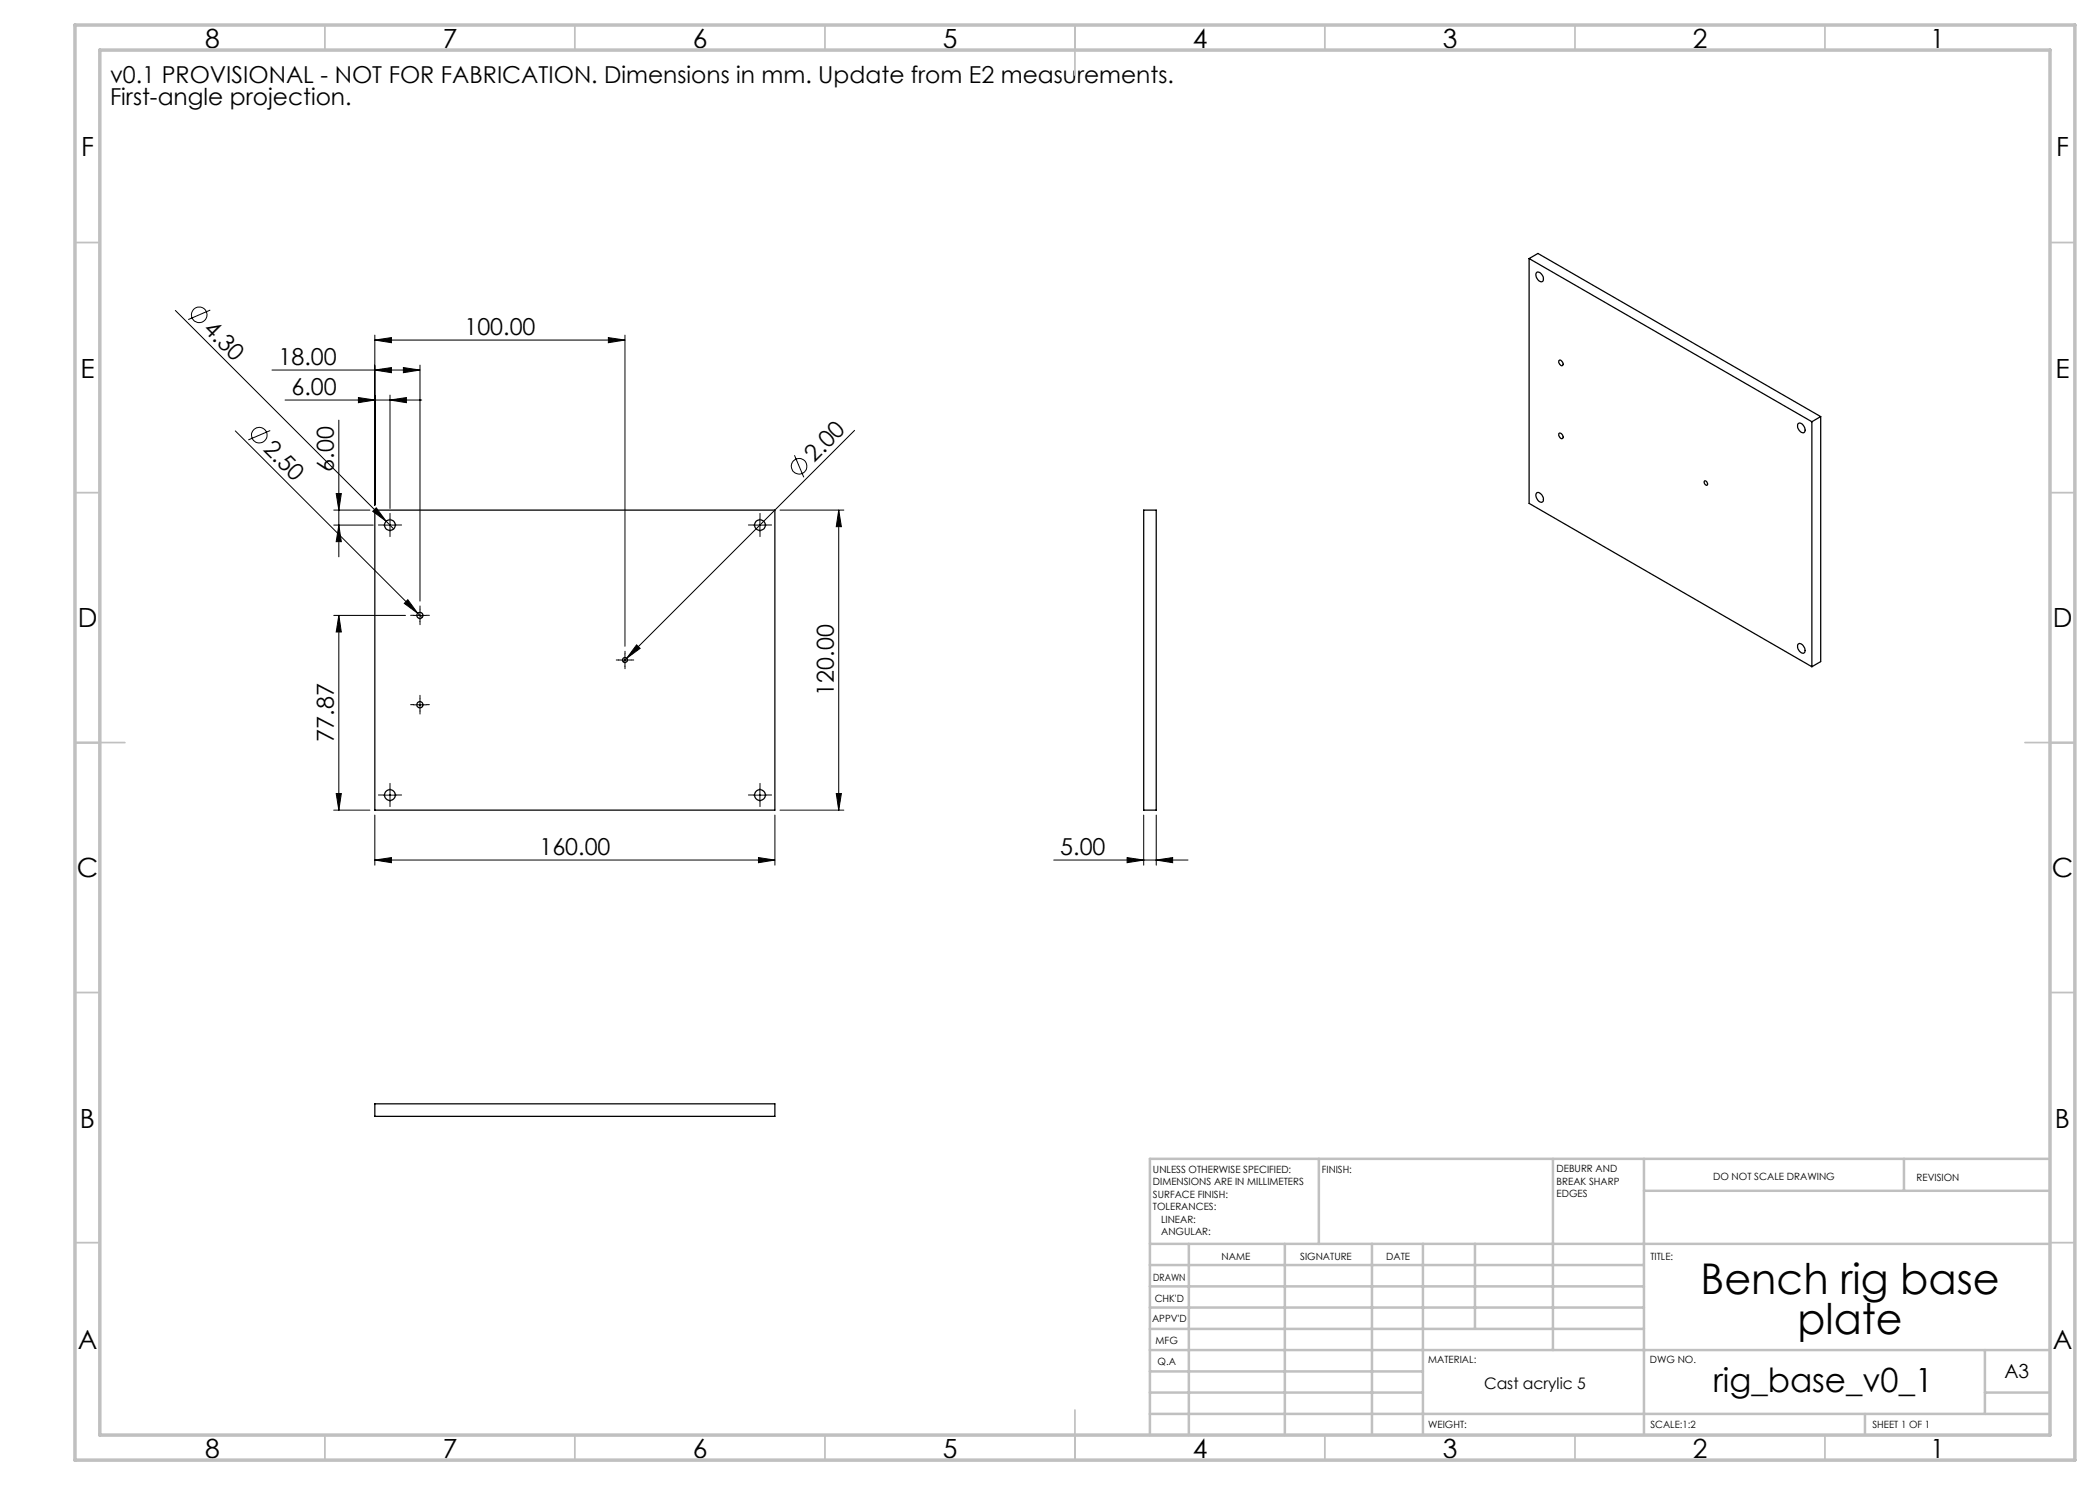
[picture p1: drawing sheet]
<svg xmlns="http://www.w3.org/2000/svg" width="420mm" height="297mm" viewBox="0 0 420 297" stroke-linecap="round" stroke-linejoin="round" font-family="sans-serif">
<g fill="none" stroke="#000" stroke-width=".2">
<path d="M35.1 62.1l42.1 42.1M42.1 62l-4.5 1.9M54.4 74h29.6M71.7 79.5l3.3 .5-3.3 .5zM75 68l3.3-.5v1zM75 74l3.3-.5v1zM75 67v34M75 68h50M78 79v22.7M80.7 73.5l3.3 .5-3.3 .5zM84 73v47.2M121.7 67.5l3.3 .5-3.3 .5z"/>
<path d="M125 67v62.3M47.1 86.2l37.3 37.3M54 86.1l-4.3 1.9M57 80h27.3M67.2 98.7h1.1l-.5 3.3zM67.8 84v27.4M78 80l3.3-.5v1zM158.9 91l1.9 4.5M170.9 86.1l-45.6 45.6M66.7 105h7.9M66.7 102h7.3M67.8 105l.5 3.3h-1.1z"/>
<path d="M74.5 102.3l.7-.7 2 2.6zM76.7 105h2.5M77.2 104.2l1.5 1.6M78 103.8v2.5M81.6 119.9l1.9 2.8-2.6-2zM150.7 105h2.5M152 103.8v2.5M156 102h12.8M167.7 102l.6 3.3h-1zM167.7 102v60M66.7 123.1h14.4M67.8 123.1v38.9"/>
<path d="M67.8 123.1l.5 3.3h-1.1zM82.7 123.1h2.5M84 121.8v2.5M84 139.7v2.5M123.7 132h2.5M125 130.8v2.5M125.3 131.7l-.7 .7M127.3 129l.7 .7-2.7 2zM67.2 158.7h1.1l-.5 3.3zM76.7 159h2.5M78 157.8v2.5M82.7 141h2.5"/>
<path d="M150.7 159h2.5M152 157.8v2.5M167.3 158.7h1l-.6 3.3zM66.7 162h7.3M75 172l3.3-.5v1zM75 163v10M75 172h80M151.7 171.5l3.3 .5-3.3 .5zM155 163v10M156 162h12.8M210.7 172h26.9M225.4 171.5l3.3 .5-3.3 .5z"/>
<path d="M228.7 163v10M231.2 172l3.3-.5v1zM231.2 163v10"/>
<circle cx="39.8" cy="63" r="1.56"/>
<circle cx="51.9" cy="87" r="1.55"/>
<circle cx="159.8" cy="93.2" r="1.57"/>
</g>
<g fill="none" stroke="#000" stroke-width=".2" stroke-dasharray="15.2 1.3 1.3 1.3">
<path d="M76.8 105h-1.1M78 103.8v-1.1M78 106.3v1M79.3 105h1M150.7 105h-1M152 103.8v-1.1M152 106.3v1M153.2 105h1.1M82.7 123.1h-.6M84 139.7v-.6M84 121.8v-.6M84 124.3v.6"/>
<path d="M85.2 123.1h.7M123.8 132h-.5M125 130.8v-.5M125 133.3v.4M126.2 132h.5M76.8 159h-1.1M78 157.8v-1.1M79.3 159h1M82.7 140.9h-.6M84 142.2v.6M85.2 140.9h.7M150.7 159h-1"/>
<path d="M152 157.8v-1.1M153.2 159h1.1M78 160.3v1M152 160.3v1"/>
</g>
<g fill="none" stroke="#c0c0c0" stroke-width=".35">
<path d="M65 5v5M115 5v5M165 5v5M215 5v10M265 5v5M315 5v5M365 5v5M15 48.5h5M410 48.5h5M15 98.5h5M410 98.5h5M15 148.5h10"/>
<path d="M405 148.5h10M15 198.5h5M410 198.5h5M15 248.5h5M410 248.5h5M65 287v5M115 287v5M165 287v5M215 282v10M265 287v5M315 287v5M365 287v5"/>
</g>
<g fill="none" stroke="#c0c0c0" stroke-width=".5">
<path d="M263.8 231.8v17M310.6 231.8v38.2M328.8 231.8v55.2M328.8 238.2h81.2M380.8 231.8v6.4M410 231.8h-180v55.2M230 248.8h180M230 257.3h98.8M230 253h98.8M237.8 248.8v38.2M257 248.8v38.2M274.4 248.8v38.2"/>
<path d="M284.6 248.8v38.2M295 248.8v17M230 265.8h98.8M230 261.5h98.8M230 278.5h54.6M230 274.3h54.6M230 270h180M397 278.5h13M397 270v12.8M230 282.8h180M373 282.8v4.2"/>
</g>
<path d="M15 5h400v287h-400zM20 10h390v277h-390z" fill="none" stroke="#c0c0c0" stroke-width=".7"/>
<g fill="#000">
<path d="M74.5 102.3l.7-.7 2 2.6zM81.6 119.9l1.9 2.8-2.6-2zM127.3 129l.7 .7-2.7 2z"/>
<path d="M121.7 67.5l3.3 .5-3.3 .5zM75 68l3.3-.5v1zM80.7 73.5l3.3 .5-3.3 .5zM75 74l3.3-.5v1zM78 80l3.3-.5v1zM71.7 79.5l3.3 .5-3.3 .5z"/>
<path d="M67.8 123.1l.5 3.3h-1.1zM67.2 158.7h1.1l-.5 3.3z"/>
<path d="M75 172l3.3-.5v1zM151.7 171.5l3.3 .5-3.3 .5zM225.4 171.5l3.3 .5-3.3 .5zM231.2 172l3.3-.5v1z"/>
<path d="M167.3 158.7h1l-.6 3.3zM167.7 102l.6 3.3h-1zM67.8 105l.5 3.3h-1.1zM67.2 98.7h1.1l-.5 3.3z"/>
</g>
<g fill="none" stroke="#000" stroke-width=".25">
<path d="M305.8 51.7l56.6 32.6M305.8 51.7v49l56.6 32.6M305.8 51.7l1.8-1 56.5 32.6M307.3 54.6a.92 .92 0 0 1 1.3 .7l.1 .3a.6 .6 0 0 1-.4 .8 .6 .6 0 0 1-.7-.5l-.4-.7zM311.9 72.1a.64 .64 0 0 1 .6 .3 .64 .64 0 0 1-.1 .8 .8 .8 0 0 1-.5-1.1zM307.4 98.5a1.25 1.25 0 0 1 1.1 1.9 1.23 1.23 0 0 1-1.1-1.9zM311.7 86.7a.63 .63 0 0 1 .8 .2 .63 .63 0 0 1 .1 .7 .63 .63 0 0 1-.7-.1 .63 .63 0 0 1-.2-.8zM340.9 96.2a.54 .54 0 0 1 .5 .3 .54 .54 0 0 1-.1 .6l-.4-.3-.1-.4zM359.6 84.8a.92 .92 0 0 1 1.3 .7l.1 .3a.53 .53 0 0 1-.2 .7 .53 .53 0 0 1-.7-.2l-.5-.6zM362.4 84.3v49M364.1 83.3v49l-1.7 1M364.1 83.3l-1.7 1"/>
<path d="M75 102h80v60h-80zM228.7 102h2.5v60h-2.5zM359.6 128.9a.92 .92 0 0 1 1.3 .7l.1 .3a.53 .53 0 0 1-.2 .7 .53 .53 0 0 1-.7-.2l-.5-.7zM75 220.8h80v2.5h-80z"/>
<circle cx="78" cy="105" r="1.07"/>
<circle cx="152" cy="105" r="1.07"/>
<circle cx="84" cy="123.1" r=".61"/>
<circle cx="125" cy="132" r=".5"/>
<circle cx="78" cy="159" r="1.08"/>
<circle cx="84" cy="140.9" r=".62"/>
<circle cx="152" cy="159" r="1.08"/>
</g>
<g font-size="8.5">
<text x="340.1" y="258.8">Bench rig base</text>
<text x="359.5" y="266.9">plate</text>
</g>
<text font-size="6.7" x="342.6" y="278.4">rig_base_v0_1</text>
<g font-size="5.3">
<text x="41" y="9.5">8</text>
<text x="88.5" y="9.5">7</text>
<text x="138.5" y="9.5">6</text>
<text x="188.5" y="9.5">5</text>
<text x="238.5" y="9.5">4</text>
<text x="288.5" y="9.5">3</text>
<text x="338.5" y="9.5">2</text>
<text x="386" y="9.5">1</text>
<text x="16.2" y="31.3">F</text>
<text x="411.2" y="31.3">F</text>
<text x="16.1" y="75.5">E</text>
<text x="411.1" y="75.5">E</text>
<text x="15.5" y="125.5">D</text>
<text x="410.5" y="125.5">D</text>
<text x="15.4" y="175.5">C</text>
<text x="410.4" y="175.5">C</text>
<text x="16" y="225.5">B</text>
<text x="411" y="225.5">B</text>
<text x="15.5" y="269.8">A</text>
<text x="410.5" y="269.8">A</text>
<text x="41" y="291.5">8</text>
<text x="88.5" y="291.5">7</text>
<text x="138.5" y="291.5">6</text>
<text x="188.5" y="291.5">5</text>
<text x="238.5" y="291.5">4</text>
<text x="288.5" y="291.5">3</text>
<text x="338.5" y="291.5">2</text>
<text x="386" y="291.5">1</text>
</g>
<g font-size="4.7">
<text x="22" y="16.5">v0.1 PROVISIONAL - NOT FOR FABRICATION. Dimensions in mm. Update from E2 measurements.</text>
<text x="22" y="21">First-angle projection.</text>
<text x="40.5" y="66" transform="rotate(45 40.5 66)">4.30</text>
<text x="92.9" y="67">100.00</text>
<text x="55.7" y="73">18.00</text>
<text x="58.3" y="79">6.00</text>
<text x="52.5" y="90" transform="rotate(45 52.5 90)">2.50</text>
<text x="66.8" y="94.4" transform="rotate(-90 66.8 94.4)">6.00</text>
<text x="162.9" y="92.6" transform="rotate(-45 162.9 92.6)">2.00</text>
<text x="166.8" y="139.1" transform="rotate(-90 166.8 139.1)">120.00</text>
<text x="66.8" y="148.4" transform="rotate(-90 66.8 148.4)">77.87</text>
<text x="107.9" y="171">160.00</text>
<text x="212.1" y="171">5.00</text>
</g>
<text font-size="3.9" x="400.9" y="275.5">A3</text>
<text font-size="3.2" x="296.8" y="277.9">Cast acrylic 5</text>
<g font-size="2">
<text x="230.6" y="234.6">UNLESS OTHERWISE SPECIFIED:</text>
<text x="230.6" y="237.1">DIMENSIONS ARE IN MILLIMETERS</text>
<text x="230.6" y="239.6">SURFACE FINISH:</text>
<text x="264.4" y="234.6">FINISH:</text>
<text x="311.3" y="234.5">DEBURR AND</text>
<text x="311.3" y="237">BREAK SHARP</text>
<text x="311.3" y="239.5">EDGES</text>
<text x="342.6" y="236">DO NOT SCALE DRAWING</text>
<text x="383.3" y="236.2">REVISION</text>
<text x="230.6" y="242.1">TOLERANCES:</text>
<text x="232.2" y="244.6">LINEAR:</text>
<text x="232.2" y="247.1">ANGULAR:</text>
<text x="244.3" y="252">NAME</text>
<text x="260" y="251.9">SIGNATURE</text>
<text x="277.2" y="251.9">DATE</text>
<text x="330.1" y="251.9">TITLE:</text>
<text x="230.6" y="256.1">DRAWN</text>
<text x="230.9" y="260.3">CHK'D</text>
<text x="230.4" y="264.4">APPV'D</text>
<text x="231.1" y="268.8">MFG</text>
<text x="231.5" y="273">Q.A</text>
<text x="285.6" y="272.5">MATERIAL:</text>
<text x="330" y="272.5">DWG NO.</text>
<text x="285.6" y="285.5">WEIGHT:</text>
<text x="330.1" y="285.6">SCALE:1:2</text>
<text x="374.5" y="285.6">SHEET 1 OF 1</text>
</g>
</svg>
